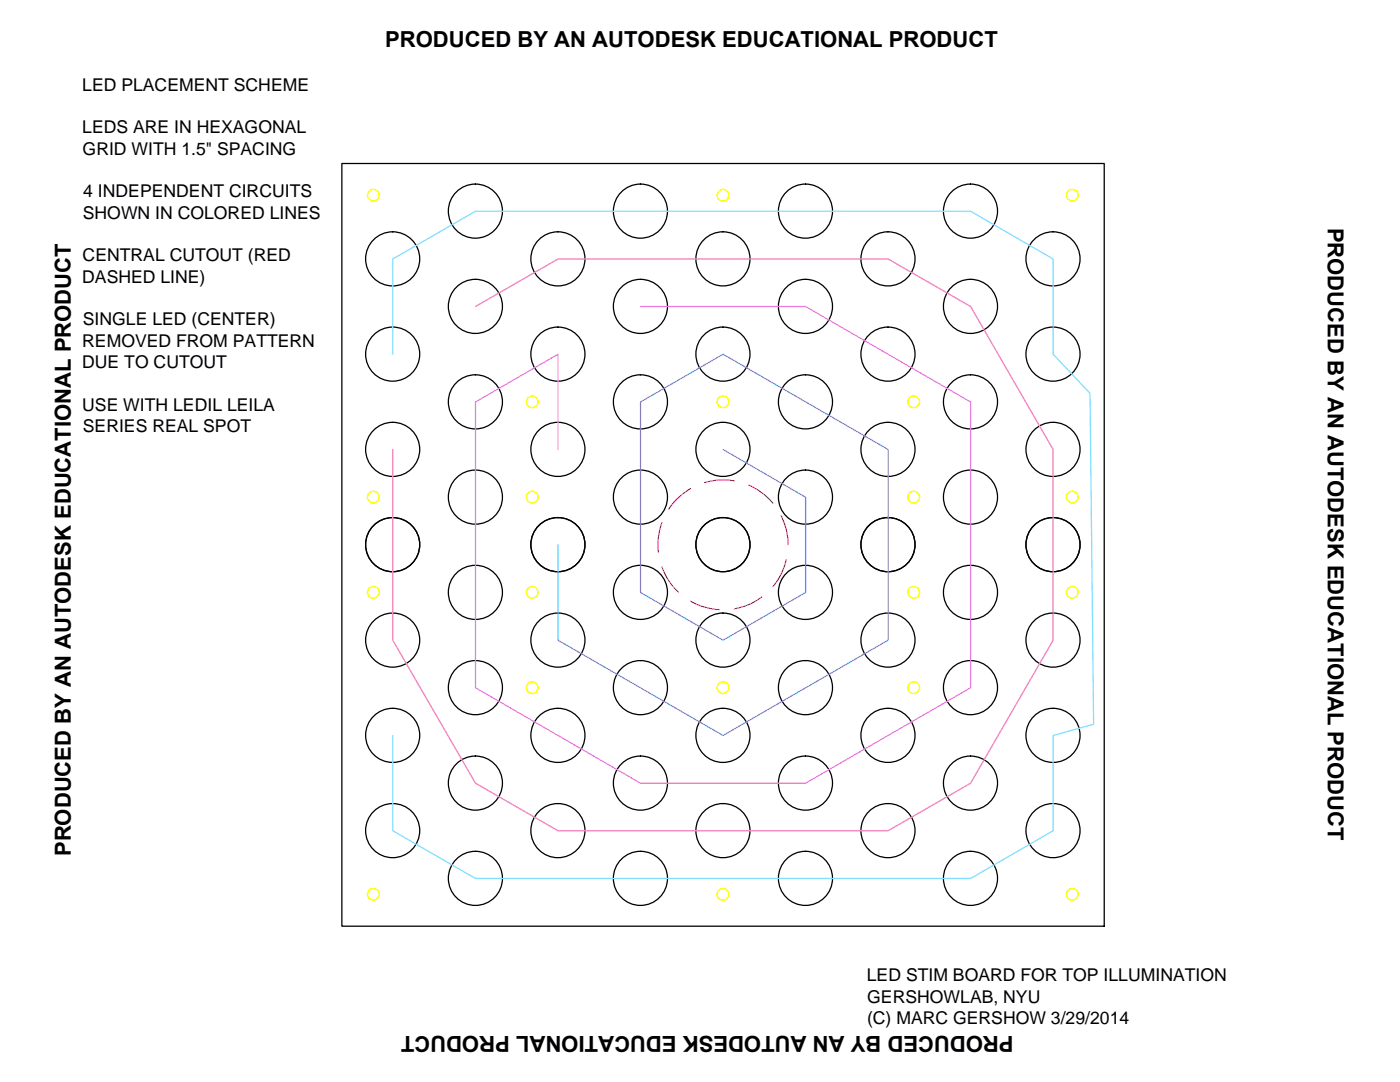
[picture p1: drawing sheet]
<svg xmlns="http://www.w3.org/2000/svg" width="279mm" height="216mm" viewBox="0 0 279 216" stroke-linecap="round" stroke-linejoin="round" font-family="sans-serif">
<!-- layer: 0 -->
<g fill="none" stroke="#000" stroke-width=".25">
<path d="M68.2 32.6h152.2v152.2h-152.2z"/>
<circle cx="78.4" cy="51.7" r="5.4"/>
<circle cx="94.9" cy="42.1" r="5.4"/>
<circle cx="111.3" cy="51.7" r="5.4"/>
<circle cx="127.8" cy="42.1" r="5.4"/>
<circle cx="144.3" cy="51.7" r="5.4"/>
<circle cx="160.7" cy="42.1" r="5.4"/>
<circle cx="177.2" cy="51.7" r="5.4"/>
<circle cx="193.7" cy="42.1" r="5.4"/>
<circle cx="210.1" cy="51.7" r="5.4"/>
<circle cx="78.4" cy="70.7" r="5.4"/>
<circle cx="94.9" cy="61.1" r="5.4"/>
<circle cx="111.3" cy="70.7" r="5.4"/>
<circle cx="127.8" cy="61.1" r="5.4"/>
<circle cx="144.3" cy="70.7" r="5.4"/>
<circle cx="160.7" cy="61.1" r="5.4"/>
<circle cx="177.2" cy="70.7" r="5.4"/>
<circle cx="193.7" cy="61.1" r="5.4"/>
<circle cx="210.1" cy="70.7" r="5.4"/>
<circle cx="78.4" cy="89.7" r="5.4"/>
<circle cx="94.9" cy="99.2" r="5.4"/>
<circle cx="94.9" cy="80.2" r="5.4"/>
<circle cx="111.3" cy="89.7" r="5.4"/>
<circle cx="127.8" cy="80.2" r="5.4"/>
<circle cx="127.8" cy="99.2" r="5.4"/>
<circle cx="144.3" cy="89.7" r="5.4"/>
<circle cx="160.7" cy="99.2" r="5.4"/>
<circle cx="160.7" cy="80.2" r="5.4"/>
<circle cx="177.2" cy="89.7" r="5.4"/>
<circle cx="193.7" cy="99.2" r="5.4"/>
<circle cx="193.7" cy="80.2" r="5.4"/>
<circle cx="210.1" cy="89.7" r="5.4"/>
<circle cx="78.4" cy="108.7" r="5.4"/>
<circle cx="94.9" cy="118.2" r="5.4"/>
<circle cx="111.3" cy="108.7" r="5.4"/>
<circle cx="127.8" cy="118.2" r="5.4"/>
<circle cx="144.3" cy="108.7" r="5.4"/>
<circle cx="160.7" cy="118.2" r="5.4"/>
<circle cx="177.2" cy="108.7" r="5.4"/>
<circle cx="193.7" cy="118.2" r="5.4"/>
<circle cx="210.1" cy="108.7" r="5.4"/>
<circle cx="78.4" cy="127.7" r="5.4"/>
<circle cx="94.9" cy="137.2" r="5.4"/>
<circle cx="111.3" cy="127.7" r="5.4"/>
<circle cx="127.8" cy="137.2" r="5.4"/>
<circle cx="144.3" cy="127.7" r="5.4"/>
<circle cx="160.7" cy="137.2" r="5.4"/>
<circle cx="177.2" cy="127.7" r="5.4"/>
<circle cx="193.7" cy="137.2" r="5.4"/>
<circle cx="210.1" cy="127.7" r="5.4"/>
<circle cx="78.4" cy="146.7" r="5.4"/>
<circle cx="94.9" cy="156.3" r="5.4"/>
<circle cx="111.3" cy="146.7" r="5.4"/>
<circle cx="127.8" cy="156.3" r="5.4"/>
<circle cx="144.3" cy="146.7" r="5.4"/>
<circle cx="160.7" cy="156.3" r="5.4"/>
<circle cx="177.2" cy="146.7" r="5.4"/>
<circle cx="193.7" cy="156.3" r="5.4"/>
<circle cx="210.1" cy="146.7" r="5.4"/>
<circle cx="78.4" cy="165.7" r="5.4"/>
<circle cx="94.9" cy="175.3" r="5.4"/>
<circle cx="111.3" cy="165.7" r="5.4"/>
<circle cx="127.8" cy="175.3" r="5.4"/>
<circle cx="144.3" cy="165.7" r="5.4"/>
<circle cx="160.7" cy="175.3" r="5.4"/>
<circle cx="177.2" cy="165.7" r="5.4"/>
<circle cx="193.7" cy="175.3" r="5.4"/>
<circle cx="210.1" cy="165.7" r="5.4"/>
</g>
<!-- layer: central cutout 52 mm -->
<path d="M137.8 97.5a13.2 13.2 0 0 0-4.3 4.1M146.5 96a12.5 12.5 0 0 0-5.9 .3M149.4 96.8a12.9 12.9 0 0 1 4.8 3.6M132.1 104.3a12.6 12.6 0 0 0-.7 5.9M132.1 113.1a11.7 11.7 0 0 0 3.3 5M137.8 120a12.4 12.4 0 0 0 5.7 1.7M152 119.1a12 12 0 0 1-5.5 2.4M155.9 102.9a13.8 13.8 0 0 1 1.4 5.8M156.9 111.7a12.5 12.5 0 0 1-2.7 5.3" fill="none" stroke="#f00" stroke-width=".2"/>
<!-- layer: circuit 1 -->
<path d="M78.4 70.7v-19l16.5-9.6h98.8l16.5 9.6v19l7.3 7.8 .8 66-8.1 2.3v19l-16.5 9.5h-98.8l-16.5-9.5v-19" fill="none" stroke="#7fdfff" stroke-width=".25"/>
<!-- layer: circuit 2 -->
<path d="M94.9 61.2l16.5-9.5h65.8l16.5 9.5 16.5 28.5v38l-16.5 28.6-16.5 9.5h-65.8l-16.5-9.5-16.5-28.6v-38" fill="none" stroke="#ff7f9f" stroke-width=".25"/>
<!-- layer: circuit 3 -->
<path d="M127.8 61.2h33l32.9 19v57l-32.9 19.1h-33l-32.9-19.1v-57l16.5-9.5v19" fill="none" stroke="#df7fff" stroke-width=".25"/>
<!-- layer: circuit 4 -->
<path d="M144.3 89.7l16.5 9.5v19l-16.5 9.5-16.5-9.5v-38l16.5-9.5 32.9 19v38l-32.9 19.1-32.9-19.1v-19" fill="none" stroke="#7f7fff" stroke-width=".25"/>
<!-- layer: mounting screws -->
<g fill="none" stroke="#ff0" stroke-width=".3">
<circle cx="74.5" cy="39" r="1.16"/>
<circle cx="144.3" cy="39" r="1.16"/>
<circle cx="214" cy="39" r="1.16"/>
<circle cx="74.5" cy="99.2" r="1.16"/>
<circle cx="106.2" cy="80.2" r="1.16"/>
<circle cx="106.2" cy="99.2" r="1.16"/>
<circle cx="144.3" cy="80.2" r="1.16"/>
<circle cx="182.3" cy="99.2" r="1.16"/>
<circle cx="182.3" cy="80.2" r="1.16"/>
<circle cx="214" cy="99.2" r="1.16"/>
<circle cx="74.5" cy="118.2" r="1.16"/>
<circle cx="106.2" cy="118.2" r="1.16"/>
<circle cx="182.3" cy="118.2" r="1.16"/>
<circle cx="214" cy="118.2" r="1.16"/>
<circle cx="106.2" cy="137.2" r="1.16"/>
<circle cx="144.3" cy="137.2" r="1.16"/>
<circle cx="182.3" cy="137.2" r="1.16"/>
<circle cx="74.5" cy="178.4" r="1.16"/>
<circle cx="144.3" cy="178.4" r="1.16"/>
<circle cx="214" cy="178.4" r="1.16"/>
</g>
<g font-size="4.4">
<text x="76.9" y="9.5">PRODUCED BY AN AUTODESK EDUCATIONAL PRODUCT</text>
<text x="265" y="45.4" transform="rotate(90 265 45.4)">PRODUCED BY AN AUTODESK EDUCATIONAL PRODUCT</text>
<text x="14.2" y="170.8" transform="rotate(-90 14.2 170.8)">PRODUCED BY AN AUTODESK EDUCATIONAL PRODUCT</text>
<text x="202.3" y="206.8" transform="rotate(180 202.3 206.8)">PRODUCED BY AN AUTODESK EDUCATIONAL PRODUCT</text>
</g>
<g font-size="3.5">
<text x="16.4" y="18.1">LED PLACEMENT SCHEME</text>
<text x="16.4" y="26.6">LEDS ARE IN HEXAGONAL</text>
<text x="16.5" y="30.8">GRID WITH 1.5&quot; SPACING</text>
<text x="16.6" y="39.4">4 INDEPENDENT CIRCUITS</text>
<text x="16.5" y="43.6">SHOWN IN COLORED LINES</text>
<text x="16.5" y="52.1">CENTRAL CUTOUT (RED</text>
<text x="16.4" y="56.4">DASHED LINE)</text>
<text x="16.5" y="64.9">SINGLE LED (CENTER)</text>
<text x="16.4" y="69.2">REMOVED FROM PATTERN</text>
<text x="16.4" y="73.5">DUE TO CUTOUT</text>
<text x="16.4" y="82">USE WITH LEDIL LEILA</text>
<text x="16.5" y="86.3">SERIES REAL SPOT</text>
<text x="173" y="195.8">LED STIM BOARD FOR TOP ILLUMINATION</text>
<text x="173.1" y="200.1">GERSHOWLAB, NYU</text>
<text x="173" y="204.3">(C) MARC GERSHOW 3/29/2014</text>
</g>
</svg>
